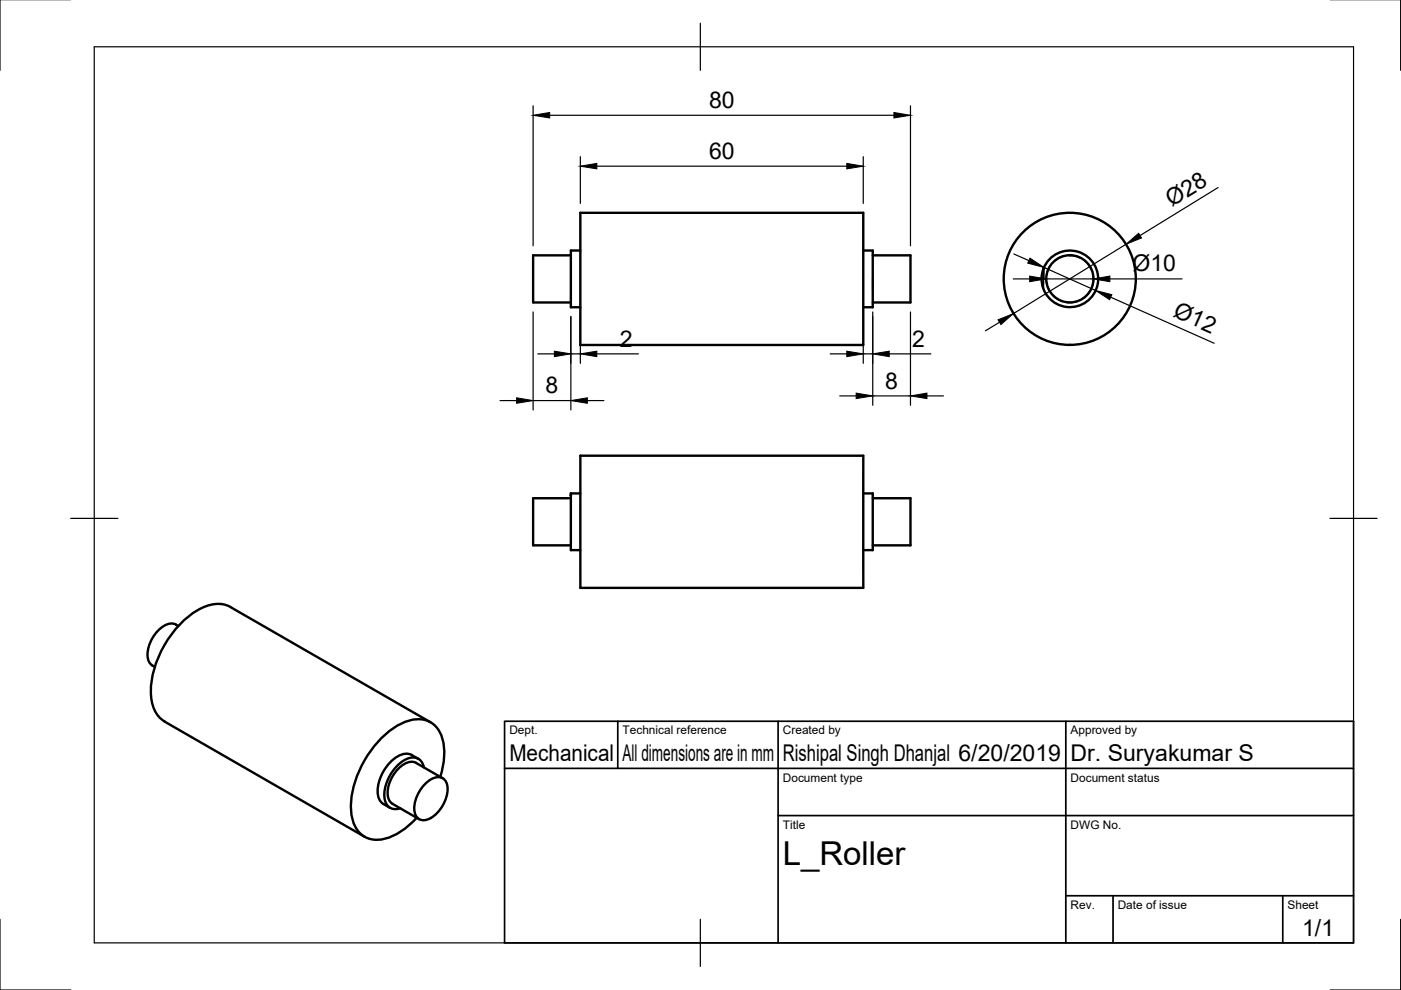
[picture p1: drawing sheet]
<svg xmlns="http://www.w3.org/2000/svg" width="297mm" height="210mm" viewBox="0 0 297 210" stroke-linecap="round" stroke-linejoin="round" font-family="sans-serif">
<!-- layer: Visible -->
<g fill="none" stroke="#000" stroke-width=".51">
<path d="M121 54.1h-8v10h8M123 53.1h-2v12h2M123 45.1h60v28h-60zM183 53.1h2v12h-2M185 54.1h8v10h-8M221.3 56.9l-.1 2.1M123 96.6h60v28M123.1 96.6v28M121 105.6h-8v10h8M121 104.6v.5M123 104.6h-2v12h2M183 104.6h2v12h-2"/>
<path d="M185 105.6h8v10h-8M37.3 132.4l.5 .3M37.3 132.4a3.4 3.4 0 0 0-3.8 1.3 6.7 6.7 0 0 0-2 6.5l.8 .9M123 124.6h60M32.3 141.1l.5 .3M91.3 153.1l-42.4-24.4a6.8 6.8 0 0 0-7 .7 21.9 21.9 0 0 0-9.9 17.1 7.2 7.2 0 0 0 2.9 6.5l42.4 24.4M87.3 160.1l1.4 .8M87.3 160.1a3.7 3.7 0 0 0-4.1 1.1 8.9 8.9 0 0 0-3 7.7 3.5 3.5 0 0 0 2.5 2.4M88.2 161.7l5.7 3.3M88.2 161.7a3.4 3.4 0 0 0-3.8 1.4 6.7 6.7 0 0 0-2 6.4l.8 .9 5.7 3.3M89.9 162.7a2.38 2.38 0 0 0-3.7-1.8 8.8 8.8 0 0 0-4.5 9 2.29 2.29 0 0 0 3.2 1.5M90.1 166.2a3.3 3.3 0 0 1 3.8-1.2 3.3 3.3 0 0 1 .8 3.9 7.4 7.4 0 0 1-4 4.9 2.07 2.07 0 0 1-2.2-.4 2.07 2.07 0 0 1-.7-2 7.8 7.8 0 0 1 2.3-5.2z"/>
<path d="M93.3 164.7a12.1 12.1 0 0 0-.3-9.9 5.5 5.5 0 0 0-7-1.8 19.7 19.7 0 0 0-10.1 11 14.9 14.9 0 0 0-.8 10.9 5.2 5.2 0 0 0 6.5 2.9 14.4 14.4 0 0 0 6.8-4.4"/>
<circle cx="226.8" cy="59.1" r="14"/>
<circle cx="226.8" cy="59.1" r="6"/>
<circle cx="226.8" cy="59.1" r="5"/>
</g>
<!-- layer: Hidden -->
<g fill="none" stroke="#000" stroke-width=".36">
<path d="M121 56.9v2.1M185 59.2v2.1M221.2 59.2v2.1M221.8 59.4l.1 .9 .6 1.3M222.8 56.1l-.6 1-.3 1.1M225.7 54.3l-1.3 .5-.8 .5M226.8 54.1l1.3 .2 .9 .4M230 55.3l.7 .7 .7 1.2M231.7 58.3l.1 1.3-.2 1M223.2 62.6l.9 .7 1 .5M228.5 63.8l-1.4 .3h-.9M231.1 61.6l-.6 .9-.9 .8"/>
<path d="M185 104.6v.4"/>
</g>
<!-- layer: Border -->
<path d="M0 -.1v15M297 -.1v15M20 9.9h267v190h-267zM148.5 4.9v10M15 109.9h10M282 109.9h10M0 194.9v15h15M148.5 194.9v10M297 194.9v15h-15" fill="none" stroke="#000" stroke-width=".25"/>
<!-- layer: TitleBlock -->
<path d="M107 152.9h180v47h-180zM131 152.9v10M165 152.9v47M226 152.9v47M107 162.9h180M165 172.9h122M226 189.9h61M236 189.9v10M272 189.9v10" fill="none" stroke="#000" stroke-width=".36"/>
<!-- layer: Dimensions -->
<g fill="none" stroke="#000" stroke-width=".25">
<path d="M113 22.4v29.7M116.5 24.4h73M123 33.2v9.9M126.5 35.2h53M183 33.2v9.9M193 22.4v29.7M258.3 39.8l-16.6 10.1M214.8 59.1h3.5M214.9 53.8l3.2 1.5M221.3 56.7l11 4.9M221.8 59.1h10M235.3 59.1h15.3"/>
<path d="M238.7 51.8l-23.8 14.7M113 66.1v20.8M114 75h3.5M121 67.1v19.8M121 75h2M123 67.1v9.9M126.5 75h8.9M176 75h3.5M183 67.1v9.9M183 75h2M185 66.1v19.8M188.5 75h8.9"/>
<path d="M193 66.1v19.8M211.9 68.3l-3 1.8M235.5 63l21.9 9.8M106 84.9h3.5M113 84.9h8M124.5 84.9h3.5M178 83.9h3.5M185 83.9h8M196.5 83.9h3.5"/>
</g>
<g fill="#000" stroke="#000" stroke-width=".21">
<path d="M113 24.4l3.5-.6v1.2zM123 35.2l3.5-.6v1.2zM179.5 34.6l3.5 .6-3.5 .6zM189.5 23.8l3.5 .6-3.5 .6zM218.3 58.5l3.5 .6-3.5 .6zM218.4 54.7l2.9 2-3.4-.9zM231.8 59.1l3.5-.6v1.2zM238.7 51.8l2.7-2.3 .6 1zM117.5 74.5l3.5 .5-3.5 .6zM123 75l3.5-.5v1.1zM179.5 74.5l3.5 .5-3.5 .6zM185 75l3.5-.5v1.1z"/>
<path d="M211.6 67.8l3.3-1.3-2.7 2.3zM232.3 61.6l3.4 .9-.5 1zM109.5 84.3l3.5 .6-3.5 .6zM121 84.9l3.5-.6v1.2zM181.5 83.3l3.5 .6-3.5 .6zM193 83.9l3.5-.6v1.2z"/>
</g>
<text font-size="7" x="166" y="183.4">L_Roller</text>
<g font-size="4.9">
<text x="150.3" y="22.9">80</text>
<text x="150.3" y="33.7">60</text>
<text x="248.4" y="43.9" transform="rotate(-32 248.4 43.9)">Ø28</text>
<text x="240.1" y="57.5">Ø10</text>
<text x="248.5" y="67" transform="rotate(24 248.5 67)">Ø12</text>
<text x="131.4" y="73.5">2</text>
<text x="193.4" y="73.5">2</text>
<text x="115.7" y="83.4">8</text>
<text x="187.7" y="82.4">8</text>
<text x="108" y="161.4">Mechanical</text>
<text x="132" y="161.4">All dimensions are in mm</text>
<text x="166" y="161.4">Rishipal Singh Dhanjal 6/20/2019</text>
<text x="227" y="161.4">Dr. Suryakumar S</text>
<text x="276.1" y="198.6">1/1</text>
</g>
<g font-size="2.5">
<text x="108" y="155.7">Dept.</text>
<text x="132" y="155.7">Technical reference</text>
<text x="166" y="155.7">Created by</text>
<text x="227" y="155.7">Approved by</text>
<text x="166" y="165.7">Document type</text>
<text x="227" y="165.7">Document status</text>
<text x="166" y="175.7">Title</text>
<text x="227" y="175.7">DWG No.</text>
<text x="227" y="192.7">Rev.</text>
<text x="237" y="192.7">Date of issue</text>
<text x="273" y="192.7">Sheet</text>
</g>
</svg>
